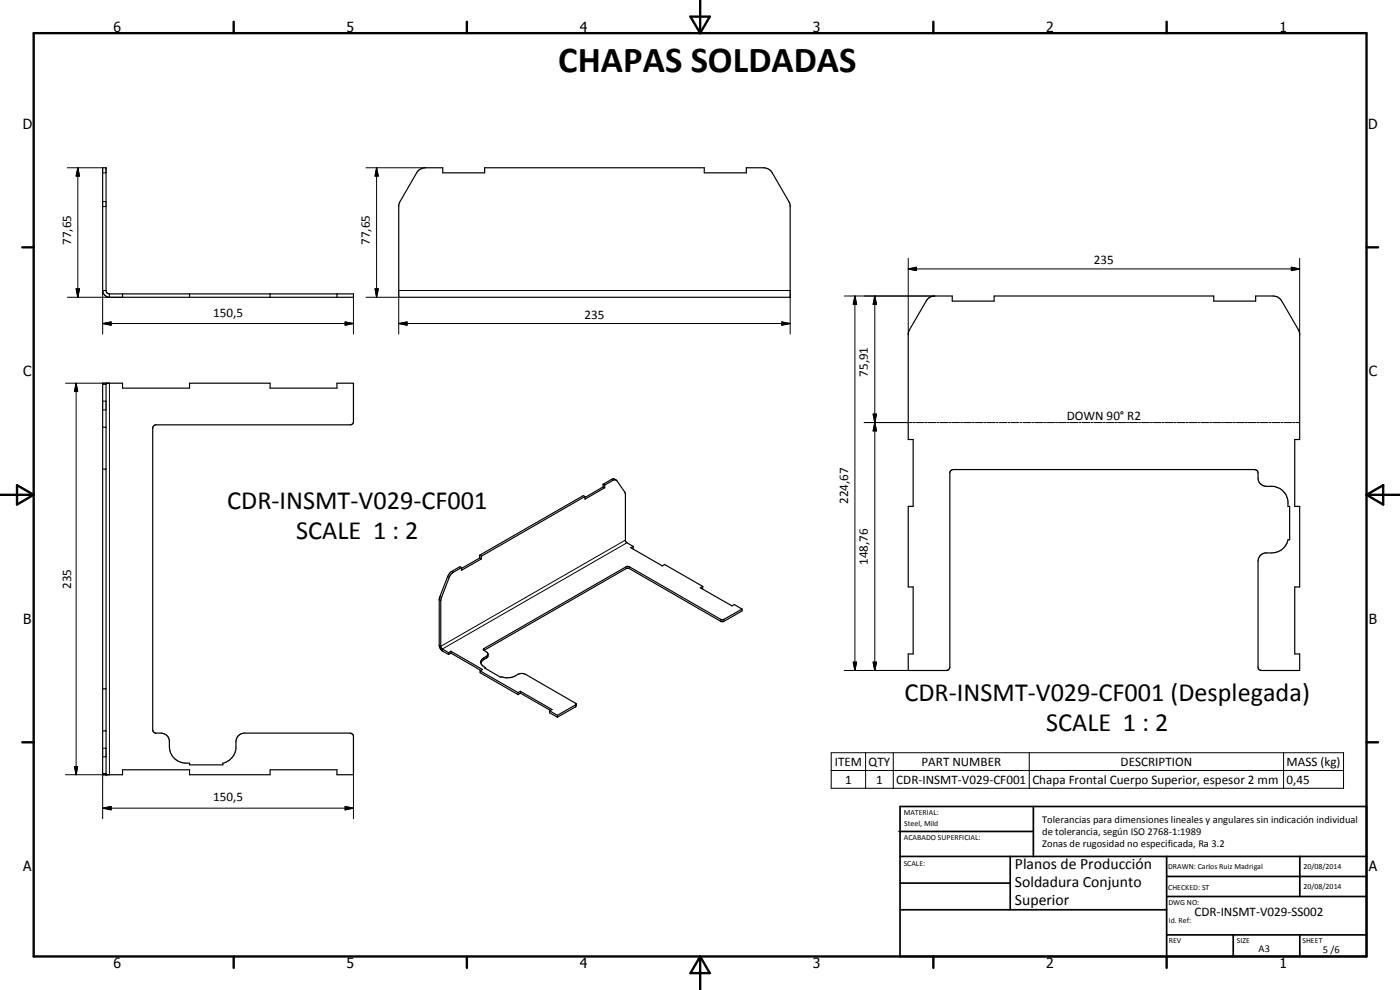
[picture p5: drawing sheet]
<svg xmlns="http://www.w3.org/2000/svg" width="420mm" height="297mm" viewBox="0 0 420 297" stroke-linecap="round" stroke-linejoin="round" font-family="sans-serif">
<g fill="none" stroke="#000" stroke-width=".35">
<path d="M30.8 50.3h1v36.9l.4 .8 .6 .2h73.3v1h-73.3a2.16 2.16 0 0 1-2-2zM125.5 51.2l1-.6 1.2-.3h5.2v1.6h12.5v-1.6h66v1.6h12.6v-1.6h5.2a3.1 3.1 0 0 1 2.6 1.6l5 8.6 .3 1.1v27.6h-117.4v-27.6l.3-1.1zM36.8 88.2v1M56.9 88.2v1M81.1 88.2v1M101.1 88.2v1M278.4 89.7l1-.7 1.1-.2h5.3v1.5h12.6v-1.5h65.9v1.5h12.5v-1.5h5.2l1.6 .4 1.1 1.1 5 8.6 .3 1.2v31.8h-1.4v20h1.4v24.2h-1.4v20.1h1.4v5h-11.5l-.6-.2-.3-.4v-32.2a2.49 2.49 0 0 1 2.1-2.5h2a4.9 4.9 0 0 0 4.8-3.9h.5v-10.1h-.5a5.4 5.4 0 0 0-2-5l-.9-.6a6 6 0 0 0-3.5-.4 2.52 2.52 0 0 1-2.5-2.5l-.1-1.9-1-.6-90.9 .1-.5 .7-.1 58.7-.3 .6-.7 .2h-11.4v-5h1.5v-20.1h-1.5v-24.2h1.5v-20h-1.5v-31.8l.4-1.2zM30.8 115h6v1.5h20.1v-1.5h24.2v1.5h20v-1.5h5v11.7l-.6 .7-58.7 .1-.4 .1-.5 .5-.1 90.9 .1 .4 .5 .5 1.9 .1a2.57 2.57 0 0 1 2.5 2.1v1.9a5.1 5.1 0 0 0 6.1 5v.5h10v-.5a5.1 5.1 0 0 0 3.9-4.4v-2.1a2.59 2.59 0 0 1 2.6-2.5h31.9l.8 .8v11.7h-5v-1.5h-20v1.5h-24.2v-1.5h-20.1v1.5h-6zM31.8 115v117.5M30.8 128.2h1M30.8 140.8h1M175.5 149l-.5-.3-31 17.9"/>
<path d="M175.5 149l-31 17.9M181 146.1l-5.5 3.2M181 146.1l.5 .2M181 145.3v.8M181 145.3l.5 .2M181.5 145.5l3.1-1.6 .6 .4 2.4 3.5 .1 14.4 .3 .6 2 1.2M181.5 146.3l-6 3.5v-.8M181.5 145.5v.8M184.9 144.1a1.05 1.05 0 0 0-1.4-.2l-2.5 1.4M138.5 170.3l-.5-.3-2.7 1.6-.4 .4-.5 1-2.5 6.3-.1 14.4 .3 .9 .5 .6 2.1 1.2M138.5 170.3l-2.7 1.6-.9 1-2.5 6.7-.1 14.3 .4 .8 2 1.1M144 167.4l-5.5 3.2"/>
<path d="M144 167.4l.5 .3M144 166.6v.8M144 166.6l.5 .3M144.5 167.7l-6 3.4v-.8M144.5 166.9v.8M190 164l-.7 .3 9.5 5.5 .7-.4 11.4 6.5M190 164v.5l-.2 .1M210.9 175.9l-.7 .5 9.5 5.4 .7-.4 2.3 1.4M210.9 175.9v.6l-.3 .1M134.7 195.8v.6M135.3 196l9 5.2M135.3 196l-.6 .4"/>
<path d="M135.3 195.4l9.5 5.5-.7 .4M135.3 195.4v.6M135.3 195.4l-.6 .4M145.2 195.2l.8 .4a1.12 1.12 0 0 1 0 1.9l-1.3 .7-.4 .8M146.5 196.3l-.4 .5a2.15 2.15 0 0 0-1.7 2.4l1.3 1.1M222.7 182.8v.5l-5.5 3.1h-.9l-27.4-15.8-.7-.1-43 24.7M222.7 182.8l-5.6 3.1h-.7l-27.6-15.9h-.8l-42.8 24.6-.1 .2 .1 .4M30.8 219.3h1M30.8 206.7h1M144.1 201.3v.5l11.4 6.6M144.1 201.3l11.4 6.5M145.7 200.3l-.2 .1 4.7 2.8 .2-.1a6.1 6.1 0 0 0 5.5-.9l.8-.1 1.1 .3 15.1 8.8"/>
<path d="M145.7 200.3v.3M155.5 207.8v.6M156.2 208l9 5.1M156.2 208l-.7 .4M156.2 207.4l9.5 5.5-.7 .4M156.2 207.4v.6M156.2 207.4l-.7 .4M165 213.3v.6l2.3 1.3M165 213.3l2.3 1.3M167.3 214.6v.6M172.9 211.2l-.2 .9-5.4 3.1M172.9 211.2l-5.6 3.4"/>
</g>
<g fill="none" stroke="#000" stroke-width=".3">
<path d="M20.2 50.3h10.6M23.4 50.3l.5 2.5h-1.1zM23.4 50.3v38.9M30.8 51.9h1M109.8 50.3h17.9M113 50.3l.5 2.5h-.9zM113 50.3v38.9M30.8 62h1M30.8 60.5h1M272.6 77.5v23M390 77.5v23M20.2 89.2h16.6"/>
<path d="M22.8 86.7h1.1l-.5 2.5zM30.8 97.1l2.5-.5v1zM30.8 97.1h75.3M31.8 87.2h-1v13M32.8 88.2v1M103.6 96.6l2.5 .5-2.5 .5zM106.1 89.2v11M109.8 89.2h9.9v11M112.6 86.7h.9l-.5 2.5zM119.7 97.1l2.5-.5v1zM119.7 87.2h117.4M119.7 97.1h117.4"/>
<path d="M234.6 96.6l2.5 .5-2.5 .5zM237.1 89.2v11M253.4 88.8h27.1M256.6 88.8l.5 2.5h-1zM256.6 88.8v112.4M262.5 88.8l.5 2.5h-1zM262.5 88.8v112.4M272.6 80.7l2.4-.5v1zM272.6 80.7h117.4M387.6 80.2l2.4 .5-2.4 .5zM19.7 115h13.1v117.5h-13.1M22.8 115l.5 2.5h-1z"/>
<path d="M22.8 115v117.5M30.8 115.4h1M30.8 123h1M30.8 120.4h1M259.4 126.8h14.4M262 124.2h1l-.5 2.6zM262 124.2h1l-1 5.1h1zM262.5 126.8l.5 2.5h-1zM274 126.8h.6M274.9 126.8h2.4M277.6 126.8h.6M278.5 126.8h2.4"/>
<path d="M281.2 126.8h.6M282.1 126.8h2.3M284.7 126.8h.6M285.6 126.8h2.4M288.3 126.8h.6M289.2 126.8h2.3M291.8 126.8h.6M292.7 126.8h2.4M295.4 126.8h.6M296.3 126.8h2.4M298.9 126.8h.6M299.9 126.8h2.3"/>
<path d="M302.5 126.8h.6M303.4 126.8h2.4M306.1 126.8h.6M307 126.8h2.3M309.7 126.8h.5M310.5 126.8h2.4M313.2 126.8h.6M314.1 126.8h2.4M316.8 126.8h.6M317.7 126.8h2.3M320.3 126.8h.6M321.2 126.8h2.4"/>
<path d="M323.9 126.8h.6M324.8 126.8h2.3M327.4 126.8h.6M328.3 126.8h2.4M331 126.8h.6M331.9 126.8h2.4M334.5 126.8h.7M335.4 126.8h2.5M338.1 126.8h.6M339 126.8h2.4M341.7 126.8h.6M342.6 126.8h2.4"/>
<path d="M345.3 126.8h.6M346.1 126.8h2.4M348.8 126.8h.6M349.7 126.8h2.4M352.4 126.8h.6M353.3 126.8h2.3M355.9 126.8h.6M356.8 126.8h2.4M359.5 126.8h.6M360.4 126.8h2.3M363 126.8h.6M363.9 126.8h2.4"/>
<path d="M366.6 126.8h.6M367.5 126.8h2.4M370.2 126.8h.5M371 126.8h2.5M373.7 126.8h.6M374.6 126.8h2.4M377.3 126.8h.6M378.2 126.8h2.4M380.9 126.8h.6M381.8 126.8h2.3M384.4 126.8h.6M385.3 126.8h2.4"/>
<path d="M388 126.8h.6M388.9 126.8h1.1M183.5 143.9l.4 .2M131.8 180l.5 .2M132 179l.5 .3M134.4 173l.4 .2M135.6 171.4l.4 .3M187.7 162.1l-55.4 31.8-.5-.2M187.9 170.1v.5M188.2 162.9l-55.5 31.8v.6M188.9 170.1v.5M145.2 194.6v.6"/>
<path d="M145.2 197.4v.5M146 196.9v.6M216.3 185.8v.6M217.2 185.8v.6M256.1 198.7h1l-.5 2.5zM262 198.7h1l-.5 2.5zM172.7 211.5v.6M253.4 201.2h19.2M22.3 230h1l-.5 2.5zM30.8 224.5h1M30.8 227.1h1M31.8 232.1h-1v13.6"/>
<path d="M106.1 232.5v13.2M249.5 225.8h153.7v10.7h-153.7zM249.5 231.2h153.7M259.8 225.8v10.7M268.1 225.8v10.7M308.9 225.8v10.7M385.2 225.8v10.7M30.8 242.5l2.5-.5v1zM30.8 242.5h75.3M103.6 242l2.5 .5-2.5 .5z"/>
</g>
<g fill="#000">
<circle cx="30.8" cy="115" r=".18"/>
<circle cx="31.8" cy="115" r=".18"/>
<circle cx="30.8" cy="232.5" r=".18"/>
<circle cx="31.8" cy="232.5" r=".18"/>
</g>
<g fill="none" stroke="#000" stroke-width=".71">
<path d="M10.1 9.9h400v277.1h-400zM70.1 6.5v3.4M140.1 6.5v3.4M207.2 5h5.8l-2.9 4.9zM210.1 0v9.9M280.1 6.5v3.4M350.1 6.5v3.4M6.7 74.2h3.4M410.1 74.2h3.5M.1 148.5h10M5.1 145.6l5 2.9-5 2.9zM410.1 148.5h10"/>
<path d="M410.1 148.5l5-2.9v5.8zM6.7 222.7h3.4M410.1 222.7h3.5M70.1 287v3.4M140.1 287v3.4M210.1 287v10M210.1 287l2.9 5h-5.8zM280.1 287v3.4M350.1 287v3.4"/>
</g>
<g fill="none" stroke="#000" stroke-width=".51">
<path d="M269.8 249.5h40.3M270.1 242h140v45h-140zM270.1 257h140M303.2 257v16M310.1 242v15M350.1 257v30M390.1 257v12M270.1 265h33.1M270.1 273h80M350.1 269h60M350.1 263h60M350.1 280.5h60"/>
<path d="M370.1 280.5v6.5M390.1 280.5v6.5"/>
</g>
<g fill="#000">
<path d="M23.4 50.3l.5 2.5h-1.1zM113 50.3l.5 2.5h-.9zM22.8 86.7h1.1l-.5 2.5zM30.8 97.1l2.5-.5v1zM103.6 96.6l2.5 .5-2.5 .5zM112.6 86.7h.9l-.5 2.5zM119.7 97.1l2.5-.5v1zM234.6 96.6l2.5 .5-2.5 .5zM256.6 88.8l.5 2.5h-1zM262.5 88.8l.5 2.5h-1zM272.6 80.7l2.4-.5v1zM387.6 80.2l2.4 .5-2.4 .5z"/>
<path d="M22.8 115l.5 2.5h-1zM262 124.2h1l-.5 2.6zM262.5 126.8l.5 2.5h-1zM256.1 198.7h1l-.5 2.5zM262 198.7h1l-.5 2.5zM22.3 230h1l-.5 2.5zM30.8 242.5l2.5-.5v1zM103.6 242l2.5 .5-2.5 .5z"/>
</g>
<text font-size="11" x="167.5" y="21.6">CHAPAS SOLDADAS</text>
<g font-size="7.9">
<text x="68.2" y="152.7">CDR-INSMT-V029-CF001</text>
<text x="88.8" y="161.7">SCALE 1 : 2</text>
<text x="271.4" y="210.4">CDR-INSMT-V029-CF001 (Desplegada)</text>
<text x="313.9" y="219.4">SCALE 1 : 2</text>
</g>
<g font-size="4.7">
<text x="304.6" y="260.8">Planos de Producción</text>
<text x="304.6" y="266.2">Soldadura Conjunto</text>
<text x="304.6" y="271.6">Superior</text>
</g>
<g font-size="4.2">
<text x="34" y="9.6">6</text>
<text x="104" y="9.6">5</text>
<text x="174" y="9.6">4</text>
<text x="244" y="9.6">3</text>
<text x="314" y="9.6">2</text>
<text x="384" y="9.6">1</text>
<text x="6.8" y="38.7">D</text>
<text x="410.6" y="38.7">D</text>
<text x="7" y="112.9">C</text>
<text x="410.8" y="112.9">C</text>
<text x="7" y="187.1">B</text>
<text x="410.8" y="187.1">B</text>
<text x="7" y="261.4">A</text>
<text x="410.8" y="261.4">A</text>
<text x="34" y="290.4">6</text>
<text x="104" y="290.4">5</text>
<text x="174" y="290.4">4</text>
<text x="244" y="290.4">3</text>
<text x="314" y="290.4">2</text>
<text x="384" y="290.4">1</text>
</g>
<g font-size="3.9">
<text x="21.3" y="73.5" transform="rotate(-90 21.3 73.5)">77,65</text>
<text x="111" y="73.5" transform="rotate(-90 111 73.5)">77,65</text>
<text x="328.3" y="79.2">235</text>
<text x="64" y="95">150,5</text>
<text x="175.5" y="95.6">235</text>
<text x="260.5" y="113.1" transform="rotate(-90 260.5 113.1)">75,91</text>
<text x="320.2" y="126">DOWN 90° R2</text>
<text x="254.5" y="151.3" transform="rotate(-90 254.5 151.3)">224,67</text>
<text x="260.5" y="169.5" transform="rotate(-90 260.5 169.5)">148,76</text>
<text x="21.3" y="176.7" transform="rotate(-90 21.3 176.7)">235</text>
<text x="250.5" y="229.8">ITEM</text>
<text x="260.7" y="229.8">QTY</text>
<text x="276.6" y="229.8">PART NUMBER</text>
<text x="336.3" y="229.8">DESCRIPTION</text>
<text x="386.1" y="229.9">MASS (kg)</text>
<text x="253.7" y="235.1">1</text>
<text x="263" y="235.1">1</text>
<text x="269" y="235.1">CDR-INSMT-V029-CF001</text>
<text x="309.8" y="235.2">Chapa Frontal Cuerpo Superior, espesor 2 mm</text>
<text x="386.1" y="235.1">0,45</text>
<text x="64" y="240.4">150,5</text>
<text x="358.5" y="275">CDR-INSMT-V029-SS002</text>
</g>
<g font-size="3.1">
<text x="312.7" y="246.8">Tolerancias para dimensiones lineales y angulares sin indicación individual</text>
<text x="312.7" y="250.4">de tolerancia, según ISO 2768-1:1989</text>
<text x="312.7" y="254">Zonas de rugosidad no especificada, Ra 3.2</text>
<text x="377.7" y="285.6">A3</text>
<text x="397" y="285.9">5 /6</text>
</g>
<g font-size="2.4">
<text x="271.2" y="244.4">MATERIAL:</text>
<text x="271.3" y="252">ACABADO SUPERFICIAL:</text>
<text x="271.4" y="247.9">Steel, Mild</text>
<text x="271.2" y="259.7">SCALE:</text>
<text x="350.6" y="260.8">DRAWN: Carlos Ruiz Madrigal</text>
<text x="391.2" y="260.6">20/08/2014</text>
<text x="350.6" y="267">CHECKED: ST</text>
<text x="391.2" y="266.7">20/08/2014</text>
<text x="350.6" y="271.4">DWG NO:</text>
<text x="350.8" y="276.9">Id. Ref:</text>
<text x="350.8" y="282.8">REV</text>
<text x="371.2" y="282.9">SIZE</text>
<text x="390.9" y="282.9">SHEET</text>
</g>
</svg>
